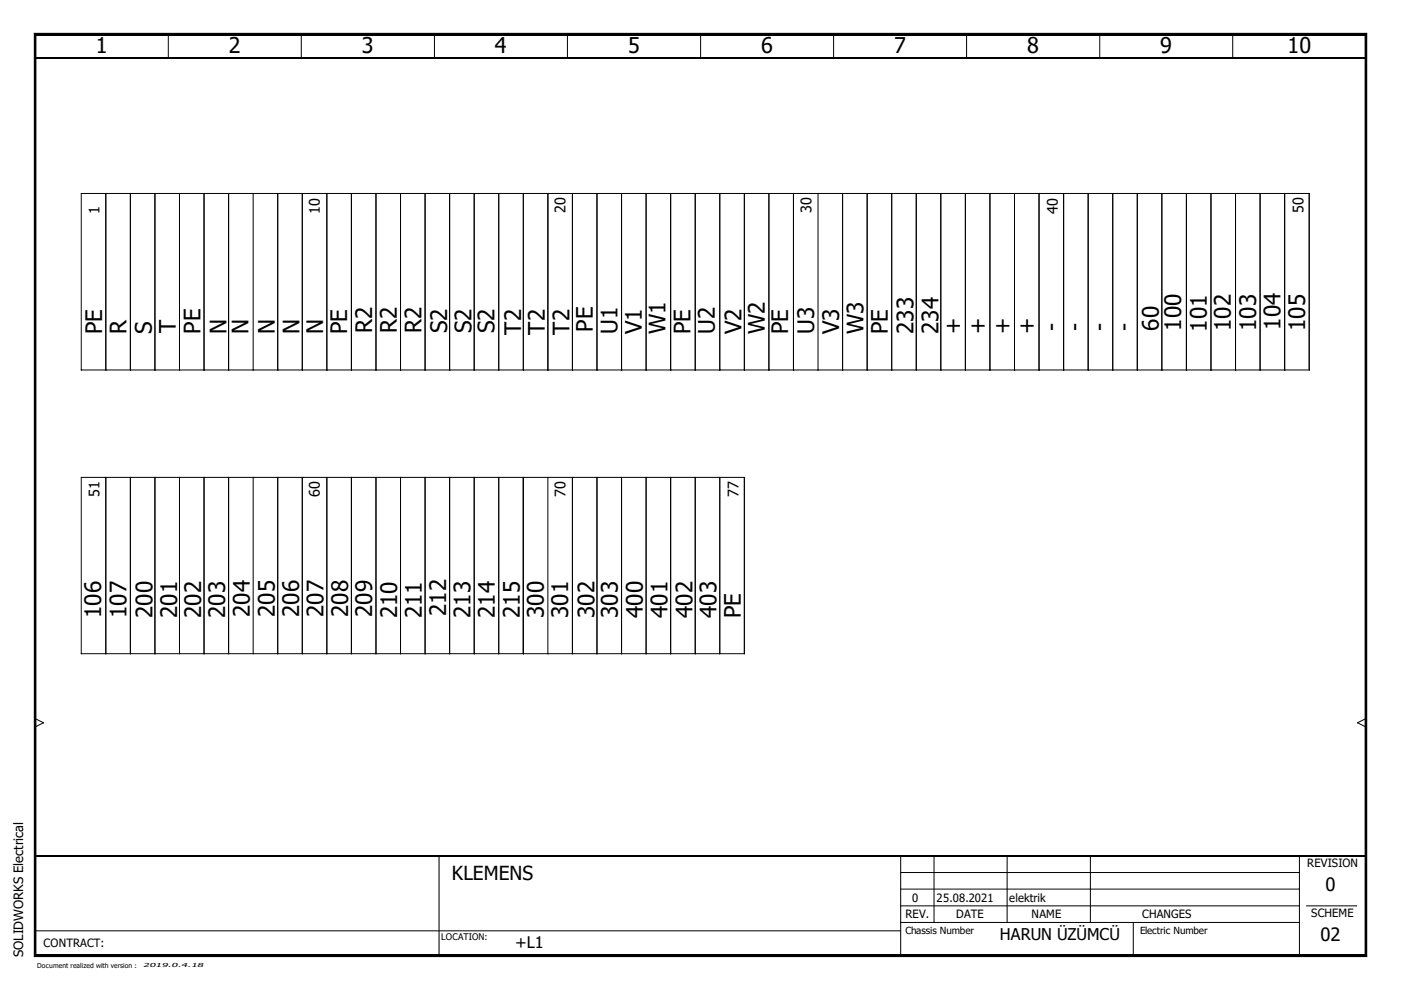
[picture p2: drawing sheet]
<svg xmlns="http://www.w3.org/2000/svg" width="297mm" height="210mm" viewBox="0 0 297 210" stroke-linecap="round" stroke-linejoin="round" font-family="sans-serif">
<path d="M.1 0h296.8v209.8h-296.8z" fill="none" stroke="#fff" stroke-width=".21"/>
<g fill="none" stroke="#000" stroke-width=".21">
<path d="M7.3 7.1l.3 .4zM7.3 7.1h282.5zM7.3 7.1v195.7zM7.3 7.1h282.5v195.7h-282.5zM7.6 7.5h281.8zM7.6 7.5v194.9zM7.6 7.5h281.8v194.9h-281.8zM35.7 7.2v5M63.9 7.2v5M92.2 7.2l-.1 5M120.4 7.2l-.1 5M148.6 7.2l-.1 5"/>
<path d="M176.8 7.2l-.1 5M205 7.2l-.1 5M233.2 7.2v5M261.4 7.2v5M289.4 7.5v194.9zM289.8 7.1l-.4 .4zM289.8 7.1v195.7zM22.4 41v37.4M27.6 41v37.4M32.8 41v37.4M38.1 41v37.4M43.3 41v37.4"/>
<path d="M48.5 41v37.4M53.7 41v37.4M58.9 41v37.4M64.1 41v37.4M69.3 41v37.4M74.5 41v37.4M79.7 41v37.4M84.9 41v37.4M90.1 41v37.4M95.3 41v37.4M100.5 41v37.4M105.7 41v37.4"/>
<path d="M111 41v37.4M116.2 41v37.4M121.4 41v37.4M126.6 41v37.4M131.8 41v37.4M137 41v37.4M142.2 41v37.4M147.4 41v37.4M152.6 41v37.4M157.8 41v37.4M163 41v37.4M168.2 41v37.4"/>
<path d="M173.4 41v37.4M178.6 41v37.4M183.9 41v37.4M189.1 41v37.4M194.3 41v37.4M199.5 41v37.4M204.7 41v37.4M209.9 41v37.4M215.1 41v37.4M220.3 41v37.4M225.5 41v37.4M230.7 41v37.4"/>
<path d="M235.9 41v37.4M241.1 41v37.4M246.3 41v37.4M251.5 41v37.4M256.7 41v37.4M262 41v37.4M267.2 41v37.4M272.4 41v37.4M277.6 41v37.4M277.6 41h-260.4v37.4h260.4M22.4 101.2v37.4M27.6 101.2v37.4"/>
<path d="M32.8 101.2v37.4M38.1 101.2v37.4M43.3 101.2v37.4M48.5 101.2v37.4M53.7 101.2v37.4M58.9 101.2v37.4M64.1 101.2v37.4M69.3 101.2v37.4M74.5 101.2v37.4M79.7 101.2v37.4M84.9 101.2v37.4M90.1 101.2v37.4"/>
<path d="M95.3 101.2v37.4M100.5 101.2v37.4M105.7 101.2v37.4M111 101.2v37.4M116.2 101.2v37.4M121.4 101.2v37.4M126.6 101.2v37.4M131.8 101.2v37.4M137 101.2v37.4M142.2 101.2v37.4M147.4 101.2v37.4M152.6 101.2v37.4"/>
<path d="M157.8 101.2v37.4M157.9 101.2h-140.7v37.4h140.7M7.4 154.1h.1M7.4 152.4l1.8 .8M9.2 153.2l-1.8 .9M9.2 153.2h.1M287.8 153.2h.1M287.8 153.2l1.8 .9M289.6 154.1h.1M289.6 152.4l-1.8 .8M7.4 197.4h183.6M93.1 181.5v21.1"/>
<path d="M191 195.6h84.5M191 192.1h84.5M191 188.5h84.5M191 185h84.5M191 181.5v21.1M198.1 181.5l-.1 14.1M213.6 181.5l-.1 14.1M231.2 181.5v14.1M240.3 195.6v7M275.5 181.5h.1M275.5 181.5v21.1M277 192.1h10.6"/>
<path d="M7.3 202.8h282.5zM7.6 202.4l-.3 .4zM7.6 202.4h281.8zM289.4 202.4l.4 .4z"/>
</g>
<path d="M7.3 7.3h282.5M7.3 202.6h282.5" fill="none" stroke="#000" stroke-width=".38"/>
<path d="M7.3 7.1l.3 .4zM289.8 7.1l-.4 .4zM7.6 202.4l-.3 .4zM289.4 202.4l.4 .4z" fill="#000"/>
<path d="M7.4 7.1v195.7M7.4 12.2h282.2M289.6 7.1v195.7M7.4 181.5h282.2" fill="none" stroke="#000" stroke-width=".34"/>
<g font-size="4.8">
<text x="21.7" y="70.9" transform="rotate(-90 21.7 70.9)">PE</text>
<text x="26.8" y="70.8" transform="rotate(-90 26.8 70.8)">R</text>
<text x="32.2" y="70.8" transform="rotate(-90 32.2 70.8)">S</text>
<text x="37.3" y="70.6" transform="rotate(-90 37.3 70.6)">T</text>
<text x="42.5" y="70.8" transform="rotate(-90 42.5 70.8)">PE</text>
<text x="48" y="70.9" transform="rotate(-90 48 70.9)">N</text>
<text x="52.7" y="70.9" transform="rotate(-90 52.7 70.9)">N</text>
<text x="58.2" y="70.9" transform="rotate(-90 58.2 70.9)">N</text>
<text x="63.5" y="70.9" transform="rotate(-90 63.5 70.9)">N</text>
<text x="68.5" y="70.9" transform="rotate(-90 68.5 70.9)">N</text>
<text x="73.6" y="70.9" transform="rotate(-90 73.6 70.9)">PE</text>
<text x="78.9" y="70.7" transform="rotate(-90 78.9 70.7)">R2</text>
<text x="84.2" y="70.7" transform="rotate(-90 84.2 70.7)">R2</text>
<text x="89.4" y="70.7" transform="rotate(-90 89.4 70.7)">R2</text>
<text x="94.8" y="70.7" transform="rotate(-90 94.8 70.7)">S2</text>
<text x="100" y="70.7" transform="rotate(-90 100 70.7)">S2</text>
<text x="104.8" y="70.7" transform="rotate(-90 104.8 70.7)">S2</text>
<text x="110.5" y="71" transform="rotate(-90 110.5 71)">T2</text>
<text x="115.5" y="71" transform="rotate(-90 115.5 71)">T2</text>
<text x="120.7" y="71" transform="rotate(-90 120.7 71)">T2</text>
<text x="125.7" y="70.4" transform="rotate(-90 125.7 70.4)">PE</text>
<text x="130.9" y="70.9" transform="rotate(-90 130.9 70.9)">U1</text>
<text x="136.1" y="70.9" transform="rotate(-90 136.1 70.9)">V1</text>
<text x="141.1" y="70.9" transform="rotate(-90 141.1 70.9)">W1</text>
<text x="146.4" y="70.9" transform="rotate(-90 146.4 70.9)">PE</text>
<text x="151.6" y="70.9" transform="rotate(-90 151.6 70.9)">U2</text>
<text x="157.2" y="70.9" transform="rotate(-90 157.2 70.9)">V2</text>
<text x="162.1" y="70.9" transform="rotate(-90 162.1 70.9)">W2</text>
<text x="167.1" y="70.9" transform="rotate(-90 167.1 70.9)">PE</text>
<text x="172.6" y="70.9" transform="rotate(-90 172.6 70.9)">U3</text>
<text x="177.9" y="70.9" transform="rotate(-90 177.9 70.9)">V3</text>
<text x="183" y="70.9" transform="rotate(-90 183 70.9)">W3</text>
<text x="188.2" y="70.9" transform="rotate(-90 188.2 70.9)">PE</text>
<text x="193.7" y="70.9" transform="rotate(-90 193.7 70.9)">233</text>
<text x="199" y="70.9" transform="rotate(-90 199 70.9)">234</text>
<text x="203.7" y="70.9" transform="rotate(-90 203.7 70.9)">+</text>
<text x="209" y="70.9" transform="rotate(-90 209 70.9)">+</text>
<text x="214.2" y="70.9" transform="rotate(-90 214.2 70.9)">+</text>
<text x="219.4" y="70.9" transform="rotate(-90 219.4 70.9)">+</text>
<text x="224.5" y="70.1" transform="rotate(-90 224.5 70.1)">-</text>
<text x="229.5" y="70.1" transform="rotate(-90 229.5 70.1)">-</text>
<text x="234.7" y="70.1" transform="rotate(-90 234.7 70.1)">-</text>
<text x="239.9" y="70.1" transform="rotate(-90 239.9 70.1)">-</text>
<text x="245.7" y="70.1" transform="rotate(-90 245.7 70.1)">60</text>
<text x="250.4" y="70.1" transform="rotate(-90 250.4 70.1)">100</text>
<text x="255.9" y="70.3" transform="rotate(-90 255.9 70.3)">101</text>
<text x="261" y="70.2" transform="rotate(-90 261 70.2)">102</text>
<text x="266.4" y="70.2" transform="rotate(-90 266.4 70.2)">103</text>
<text x="271.5" y="69.9" transform="rotate(-90 271.5 69.9)">104</text>
<text x="276.7" y="70.2" transform="rotate(-90 276.7 70.2)">105</text>
<text x="21.5" y="131.1" transform="rotate(-90 21.5 131.1)">106</text>
<text x="26.8" y="131.1" transform="rotate(-90 26.8 131.1)">107</text>
<text x="32.3" y="131.1" transform="rotate(-90 32.3 131.1)">200</text>
<text x="37.6" y="131.1" transform="rotate(-90 37.6 131.1)">201</text>
<text x="42.6" y="131.1" transform="rotate(-90 42.6 131.1)">202</text>
<text x="47.7" y="131.1" transform="rotate(-90 47.7 131.1)">203</text>
<text x="53" y="130.9" transform="rotate(-90 53 130.9)">204</text>
<text x="58.2" y="130.9" transform="rotate(-90 58.2 130.9)">205</text>
<text x="63.5" y="130.9" transform="rotate(-90 63.5 130.9)">206</text>
<text x="68.6" y="130.9" transform="rotate(-90 68.6 130.9)">207</text>
<text x="73.8" y="130.9" transform="rotate(-90 73.8 130.9)">208</text>
<text x="78.9" y="130.9" transform="rotate(-90 78.9 130.9)">209</text>
<text x="84.2" y="131.1" transform="rotate(-90 84.2 131.1)">210</text>
<text x="89.4" y="131.1" transform="rotate(-90 89.4 131.1)">211</text>
<text x="94.6" y="130.6" transform="rotate(-90 94.6 130.6)">212</text>
<text x="99.8" y="131.1" transform="rotate(-90 99.8 131.1)">213</text>
<text x="104.9" y="131.1" transform="rotate(-90 104.9 131.1)">214</text>
<text x="110.2" y="131.1" transform="rotate(-90 110.2 131.1)">215</text>
<text x="115.3" y="131.1" transform="rotate(-90 115.3 131.1)">300</text>
<text x="120.5" y="131.1" transform="rotate(-90 120.5 131.1)">301</text>
<text x="126" y="131.1" transform="rotate(-90 126 131.1)">302</text>
<text x="131" y="131.1" transform="rotate(-90 131 131.1)">303</text>
<text x="136.3" y="131.1" transform="rotate(-90 136.3 131.1)">400</text>
<text x="141.5" y="131.1" transform="rotate(-90 141.5 131.1)">401</text>
<text x="146.8" y="131.1" transform="rotate(-90 146.8 131.1)">402</text>
<text x="151.9" y="131.1" transform="rotate(-90 151.9 131.1)">403</text>
<text x="157.1" y="131.1" transform="rotate(-90 157.1 131.1)">PE</text>
</g>
<g font-size="4.6">
<text x="20.3" y="11.3">1</text>
<text x="48.5" y="11.3">2</text>
<text x="76.7" y="11.3">3</text>
<text x="104.9" y="11.3">4</text>
<text x="133.2" y="11.3">5</text>
<text x="161.4" y="11.3">6</text>
<text x="189.6" y="11.3">7</text>
<text x="217.8" y="11.3">8</text>
<text x="246" y="11.3">9</text>
<text x="273" y="11.3">10</text>
</g>
<text font-size="4.1" x="95.8" y="186.6">KLEMENS</text>
<g font-size="3.9">
<text x="281" y="188.8">0</text>
<text x="279.9" y="199.4">02</text>
</g>
<g font-size="3.4">
<text x="109.3" y="201.1">+L1</text>
<text x="212" y="199.4">HARUN ÜZÜMCÜ</text>
</g>
<g font-size="3.1">
<text x="21.1" y="45.3" transform="rotate(-90 21.1 45.3)">1</text>
<text x="67.8" y="45.3" transform="rotate(-90 67.8 45.3)">10</text>
<text x="119.9" y="45.2" transform="rotate(-90 119.9 45.2)">20</text>
<text x="172" y="45.1" transform="rotate(-90 172 45.1)">30</text>
<text x="224.3" y="45.4" transform="rotate(-90 224.3 45.4)">40</text>
<text x="276.3" y="45.2" transform="rotate(-90 276.3 45.2)">50</text>
<text x="21.1" y="105.4" transform="rotate(-90 21.1 105.4)">51</text>
<text x="67.8" y="105.3" transform="rotate(-90 67.8 105.3)">60</text>
<text x="119.9" y="105.3" transform="rotate(-90 119.9 105.3)">70</text>
<text x="156.5" y="105.3" transform="rotate(-90 156.5 105.3)">77</text>
</g>
<text font-size="2.7" x="4.9" y="202.8" transform="rotate(-90 4.9 202.8)">SOLIDWORKS Electrical</text>
<g font-size="2.4">
<text x="277.2" y="183.8">REVISION</text>
<text x="193.4" y="191.3">0</text>
<text x="198.6" y="191.3">25.08.2021</text>
<text x="214" y="191.3">elektrik</text>
<text x="192" y="194.7">REV.</text>
<text x="202.7" y="194.7">DATE</text>
<text x="218.7" y="194.7">NAME</text>
<text x="242.1" y="194.7">CHANGES</text>
<text x="278" y="194.4">SCHEME</text>
<text x="9.2" y="200.9">CONTRACT:</text>
</g>
<g font-size="2.1">
<text x="192" y="198">Chassis Number</text>
<text x="241.7" y="198.1">Electric Number</text>
</g>
<text font-size="1.9" x="93.6" y="199.2">LOCATION:</text>
<text font-size="1.4" x="7.9" y="205.2">Document realized with version :</text>
<text font-size="1.2" x="30.3" y="205.1">2019.0.4.18</text>
</svg>
